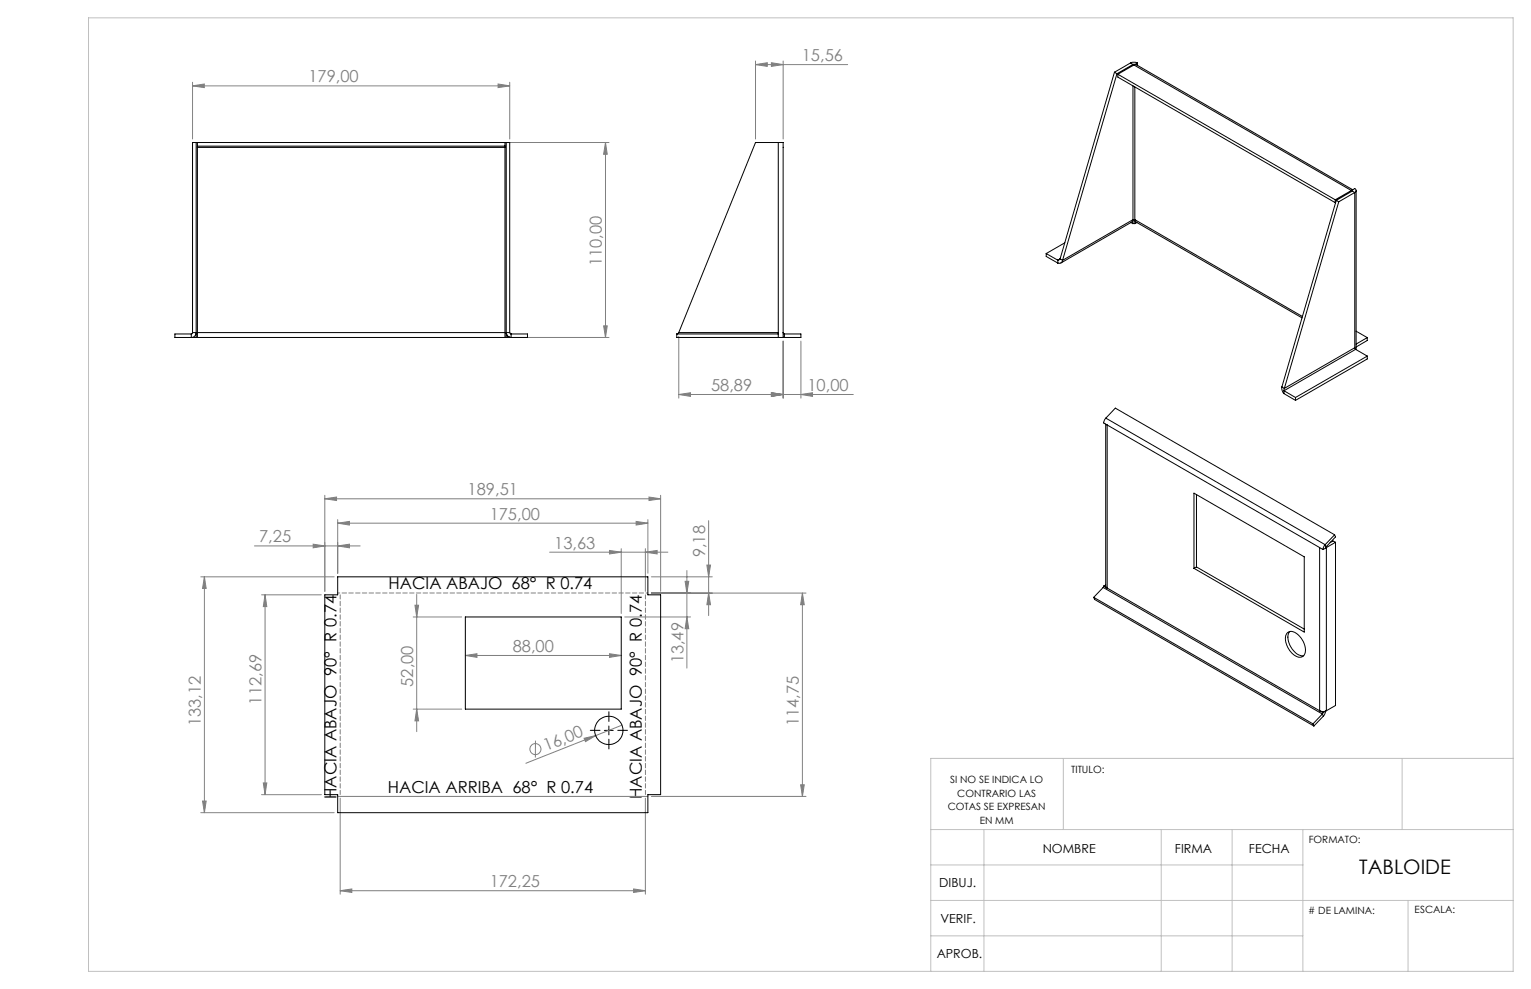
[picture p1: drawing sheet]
<svg xmlns="http://www.w3.org/2000/svg" width="432mm" height="279mm" viewBox="0 0 432 279" stroke-linecap="round" stroke-linejoin="round" font-family="sans-serif">
<g fill="none" stroke="#808080" stroke-width=".28">
<path d="M213.2 18.2l3.3-.5v1zM213.2 17.2v22M213.2 18.2h26M217.7 17.7l3.3 .5-3.3 .5zM221 17.2v22M54.3 24.2l3.3-.5v1zM54.3 23.2v16M54.3 24.2h89.5M140.5 23.7l3.3 .5-3.3 .5zM143.8 23.2v16M143.5 40.2h28.3M170.9 40.2l.4 3.3h-1z"/>
<path d="M170.9 40.2v55M144.9 95.2h26.9M170.3 91.9h1l-.4 3.3zM191.5 94.8v17.5M221 96.2v16.1M226 96.2v16.1M191.5 111.3l3.3-.5v1zM191.5 111.3h49.3M217.7 110.8l3.3 .5-3.3 .5zM226 111.3l3.3-.5v1zM91.7 139.7v27.1M186.4 139.7v27.1"/>
<path d="M71.8 154h29.8M88.4 153.5l3.3 .5-3.3 .5zM91.7 140.7l3.3-.5v1zM91.7 140.7h94.7M95.3 147.6l3.3-.5v1zM95.3 154l3.3-.5v1zM95.3 146.6v15.1M95.3 147.6h87.5M155.1 155.8h33.4M172 155.3l3.3 .5-3.3 .5zM175.3 154.8v18.3M179.5 147.1l3.3 .5-3.3 .5z"/>
<path d="M182.1 155.8l3.3-.5v1zM182.1 154.8v12M182.8 146.6v15.1M183.1 140.2l3.3 .5-3.3 .5zM199.5 159.4h1l-.5 3.3zM200 146.9v26.8M56.7 162.7h37.6M57.7 162.7v66.6M57.7 162.7l.5 3.3h-1.1zM73.8 167.8h16.9M74.8 167.8v56.4M74.8 167.8l.5 3.3h-1z"/>
<path d="M116.6 174h13.7M117.1 170.7h1l-.5 3.3zM117.6 167.7v38.7M176.3 174h18.5M183.8 167.3h43.6M183.8 162.7h17.2M193.3 164h1l-.5 3.3zM193.8 174l.5 3.4h-1zM193.8 161v27.5M200 167.3l.5 3.3h-1zM226.4 167.3l.5 3.3h-1zM226.4 167.3v57.4"/>
<path d="M131.3 184.9l3.3-.5v1zM131.3 184.9h44M172 184.4l3.3 .5-3.3 .5zM116.6 200h13.7M117.6 200l.5 3.4h-1zM151.1 208.9v4.8M164.8 208.3l3.3-.8-2.9 1.7zM175.5 204.6l-27.1 10.7M56.7 229.3h37.6M57.1 226h1.1l-.5 3.3zM73.8 224.2h16.9M74.3 220.9h1l-.5 3.3z"/>
<path d="M95.3 224.7h87.5M96 225.2v27.1M182.1 225.2v27.1M183.8 224.7h43.6M225.9 221.4h1l-.5 3.3zM96 251.3l3.3-.5v1zM96 251.3h86.1M178.8 250.8l3.3 .5-3.3 .5z"/>
<circle cx="151.1" cy="211.3" r="1.57"/>
</g>
<path d="M169.3 206h-2.7M171.8 203.5v-2.7M171.8 208.5v2.8M174.3 206h2.8" fill="none" stroke="#000" stroke-width=".28" stroke-dasharray="15.2 1.3 1.3 1.3"/>
<path d="M170.5 206h2.5M171.8 204.8v2.5" fill="none" stroke="#000" stroke-width=".28"/>
<path d="M182.8 167.3h-87.5" fill="none" stroke="#808080" stroke-width=".28" stroke-dasharray="1.3 .6" stroke-dashoffset=".7"/>
<path d="M96 167.8v56.3M182.1 224.1v-56.3" fill="none" stroke="#808080" stroke-width=".28" stroke-dasharray="1.3 .6" stroke-dashoffset=".1"/>
<g fill="none" stroke="#c0c0c0" stroke-width=".28">
<path d="M25 5h402v269h-402zM300 213.9v20.1M395.6 213.9v20.1M427 213.9h-164.4v60.1M262.6 234h164.4M277.6 234v40M327.7 234v40M347.7 234v40M367.6 234v40M262.6 244h105M262.6 254h164.4M397.3 254v20"/>
<path d="M262.6 264h105"/>
</g>
<g fill="#808080">
<path d="M164.8 208.3l3.3-.8-2.9 1.7z"/>
<path d="M217.7 17.7l3.3 .5-3.3 .5zM213.2 18.2l3.3-.5v1zM179.5 147.1l3.3 .5-3.3 .5zM95.3 147.6l3.3-.5v1zM95.3 154l3.3-.5v1zM88.4 153.5l3.3 .5-3.3 .5zM182.1 155.8l3.3-.5v1zM172 155.3l3.3 .5-3.3 .5z"/>
<path d="M91.7 140.7l3.3-.5v1zM183.1 140.2l3.3 .5-3.3 .5zM96 251.3l3.3-.5v1zM178.8 250.8l3.3 .5-3.3 .5zM131.3 184.9l3.3-.5v1zM172 184.4l3.3 .5-3.3 .5z"/>
<path d="M217.7 110.8l3.3 .5-3.3 .5zM191.5 111.3l3.3-.5v1zM226 111.3l3.3-.5v1zM217.7 110.8l3.3 .5-3.3 .5z"/>
<path d="M225.9 221.4h1l-.5 3.3zM226.4 167.3l.5 3.3h-1zM200 167.3l.5 3.3h-1zM199.5 159.4h1l-.5 3.3zM193.8 174l.5 3.4h-1zM193.3 164h1l-.5 3.3z"/>
<path d="M170.3 91.9h1l-.4 3.3zM170.9 40.2l.4 3.3h-1z"/>
<path d="M57.7 162.7l.5 3.3h-1.1zM57.1 226h1.1l-.5 3.3zM74.8 167.8l.5 3.3h-1zM74.3 220.9h1l-.5 3.3zM117.1 170.7h1l-.5 3.3zM117.6 200l.5 3.4h-1z"/>
<path d="M54.3 24.2l3.3-.5v1zM140.5 23.7l3.3 .5-3.3 .5z"/>
</g>
<g fill="none" stroke="#000" stroke-width=".28">
<path d="M319 17.8a2.33 2.33 0 0 1 1.9 0M319 17.8l.7 .4M319 17.8l-4.5 2.6M319.7 18.2h.5M319.7 18.2l-4.5 2.6M319.7 18.2v.3M320 18.3l-4.6 2.6M320 18.3l61.3 35.5M320.2 18.2l-.2 .1M320.2 18.2l.4 .1 61.1 35.2M320.2 18.2h.1M320.9 17.8l-.7 .4"/>
<path d="M320.9 17.8v.6M314.5 20.4l.7 .4M314.5 20.4l-15.4 52.6M315.2 20.8l-15.4 52.6M315.4 20.9v.9l61.4 35.4M315.4 20.9l61.4 35.5M319.7 24.2v38.9M320.2 24.5v38.6M55.4 40.2h.3M55.4 40.2h-1.1v53.6M55.4 40.2v55M55.7 41.2v.4"/>
<path d="M55.7 40.2h86.8M55.7 41.2h86.8M55.7 40.2v1M55.7 41.6v53.6M55.7 41.6h86.8M142.5 41.2v.4M142.5 40.2h.3M142.5 40.2v1M142.5 41.6v53.6M142.8 40.2h1v53.6M142.8 40.2v55M219.6 40.2h1.4v55h-1.4"/>
<path d="M219.6 40.2h-6.4l-21.7 53.6M219.6 40.2v53.6M376.8 56.4v.8M376.8 57.1v.1M377 56.5l.8 .4M377 56.5l-15.3 52.7M377.8 56.9l-15.4 52.7M381.3 53.8l-4.5 2.6M381.3 53.8v.3M381.6 53.6l.7-.4a.6 .6 0 0 1 .4 .6 .6 .6 0 0 1-.4 .5M381.6 53.6v.3M381.6 53.6l-.3 .2"/>
<path d="M381.6 53.9l.7 .4M381.6 53.9l-4.6 2.6M382.3 54.3l-4.5 2.6M382.3 54.3v43.8M382.7 53.8v44.8M295.2 71.5l3.3 1.9M295.2 71.5v.8l3.3 1.9M298.5 73.4v.8M299.1 73l-.6 .4M299.1 73l.7 .4M299.8 73.4l19.9-11.4-.3 .6-20 11.6M299.8 73.4a.94 .94 0 0 1-1.3 .8"/>
<path d="M300.5 68.5l-5.3 3M319.1 62.8l.6 .3M319.7 63.1h.5M320.8 62.8l-.6 .3M54 94.2v1M54 94.2h-4.6v1h4.6M54.3 93.8h1.1a1.37 1.37 0 0 1-1.4 1.4M54.3 93.8l-.3 .4M54.3 95.2h1.1M55.4 95.2h.3M55.7 93.8h86.8M55.7 95.2h86.8"/>
<path d="M142.5 95.2h.3M142.8 93.8a1.38 1.38 0 0 0 1.4 1.4M142.8 93.8a1.4 1.4 0 0 0 1 1.4M142.8 93.8h1M143.8 95.2h.4M143.8 93.8l.4 .4M143.8 95.2h-1M144.2 94.2v1M144.2 94.2h4.6v1h-4.6M191 94.2h28.6M191 94.2v1h28.6M191.5 93.8l-.5 .4"/>
<path d="M191.5 93.8h28.1M219.6 93.8v.4M219.6 94.2v1M221 93.8l.3 .4M221 95.2h.3M221.3 94.2h4.7v1h-4.7M221.3 94.2v1M367.5 89.3l-47.3-27.3 .3 .6 46.9 27.1M382.3 98.1l.2 .5M382.3 98.1l-19.9 11.5M382.5 98.6l-20.2 11.6M382.5 98.6l3.3 1.9"/>
<path d="M382.7 93.4l3.1 1.8M385.8 95.2v.8l-3.1 1.9M385.8 95.2l-3.1 1.9M312 119.7v45.6l.4 .6M312 118l-.6 1.3 1 .6M312 118l2.7-2.9 61.9 35.8M312 118l61.9 35.7M312.4 119.9l60 34.6M312.4 119.9v46M361.7 109.2l.1 .9 .5 .9M361.7 109.2l.7 .4M362.3 110.2l3.2 1.9"/>
<path d="M362.3 111l3.2 1.9M362.3 110.2v.8M362.4 109.6l-.1 .6M365.5 112.1v.8M385.8 100.5l-20.3 11.6M385.8 100.5v.8l-20.3 11.6M336.9 139.1l31.1 18v21.2l-31.1-18zM337.6 139.5v20.4M337.6 159.9l-.7 .4M337.6 159.9l30.4 17.6M372.4 154.5l.9 .5M372.4 154.5v46"/>
<path d="M373.9 153.7l-.6 1.3M373.9 153.7l.3 .6M374 154.6l-.7 .4M374.1 154.4l.2 .1M374.2 154.3l-.2 .3M374.3 154.5l-.3 .1M374.3 154.5v46M376.6 150.9l-2.7 2.8M376.6 150.9l.2 .6-2.6 2.8M376.8 153l-.7-.4-.8 .5M376.8 153l-2.5 1.5M376.8 153v46l-2.5 1.5"/>
<path d="M95.3 162.7h87.5v5.1h3.6v56.4h-3.6v5.1h-87.5v-5.1h-3.6v-56.4h3.6zM131.3 174h44v26h-44zM308.6 168.5l61.9 35.7M308.6 168.5l.3 .6 61.8 35.7M311.3 165.7l-2.7 2.8M311.3 165.7l61.8 35.7M311.4 165.3l-.1 .4M311.4 165.3l1 .6M312 165l-.6 .3M312.4 165.9l60 34.6M363.1 178.7a2.22 2.22 0 0 1 3.4 .5 5.1 5.1 0 0 1 1.4 5.7 2.22 2.22 0 0 1-3.3-.6 5.1 5.1 0 0 1-1.5-5.6zM363.9 178.1a4.7 4.7 0 0 0 1.4 5.8l1.1 .8 1.4 .3"/>
<path d="M370.5 204.2l.2 .6M372.4 200.5l.7 .2 .9-.1M372.4 200.5l.9 .5M373.1 201.4l-2.6 2.8M373.1 201.4l.3 .6M373.3 201l-.2 .4M373.4 202l-2.7 2.8M374 200.6h.1M374 200.6l-.6 1.4M374 200.6l-.7 .4M374.3 200.5l-.3 .1"/>
<circle cx="171.8" cy="206" r="4"/>
</g>
<text font-size="5.6" x="383.5" y="246.6">TABLOIDE</text>
<g font-size="4.7" fill="#808080">
<text x="226.3" y="17.2">15,56</text>
<text x="87" y="23.2">179,00</text>
<text x="169.8" y="75.1" transform="rotate(-90 169.8 75.1)">110,00</text>
<text x="200.6" y="110.3">58,89</text>
<text x="227.8" y="110.3">10,00</text>
<text x="131.9" y="139.7">189,51</text>
<text x="138.2" y="146.6">175,00</text>
<text x="73.1" y="153">7,25</text>
<text x="156.4" y="154.7">13,63</text>
<text x="199" y="157.2" transform="rotate(-90 199 157.2)">9,18</text>
<text x="144.7" y="183.9">88,00</text>
<text x="192.8" y="187.2" transform="rotate(-90 192.8 187.2)">13,49</text>
<text x="116.6" y="193.7" transform="rotate(-90 116.6 193.7)">52,00</text>
<text x="73.8" y="198.7" transform="rotate(-90 73.8 198.7)">112,69</text>
<text x="56.7" y="204.8" transform="rotate(-90 56.7 204.8)">133,12</text>
<text x="225.4" y="204.8" transform="rotate(-90 225.4 204.8)">114,75</text>
<text x="154.1" y="211.9" transform="rotate(-22 154.1 211.9)">16,00</text>
<text x="138.2" y="250.2">172,25</text>
</g>
<g font-size="4.7">
<text x="109.7" y="166.2">HACIA ABAJO 68° R 0.74</text>
<text x="95" y="225.4" transform="rotate(-90 95 225.4)">HACIA ABAJO 90° R 0.74</text>
<text x="109.5" y="223.7">HACIA ARRIBA 68° R 0.74</text>
<text x="181.1" y="225.4" transform="rotate(-90 181.1 225.4)">HACIA ABAJO 90° R 0.74</text>
</g>
<g font-size="3.5">
<text x="294.2" y="240.8">NOMBRE</text>
<text x="331.5" y="240.8">FIRMA</text>
<text x="352.4" y="240.8">FECHA</text>
<text x="265" y="250.3">DIBUJ.</text>
<text x="265.4" y="260.4">VERIF.</text>
<text x="264.3" y="270.3">APROB.</text>
</g>
<g font-size="2.8">
<text x="268.1" y="221">SI NO SE INDICA LO</text>
<text x="302.2" y="218.2">TITULO:</text>
<text x="270.1" y="224.8">CONTRARIO LAS</text>
<text x="267.4" y="228.6">COTAS SE EXPRESAN</text>
<text x="276.4" y="232.4">EN MM</text>
<text x="369.3" y="237.7">FORMATO:</text>
<text x="369.2" y="257.8"># DE LAMINA:</text>
<text x="399.2" y="257.6">ESCALA:</text>
</g>
</svg>
